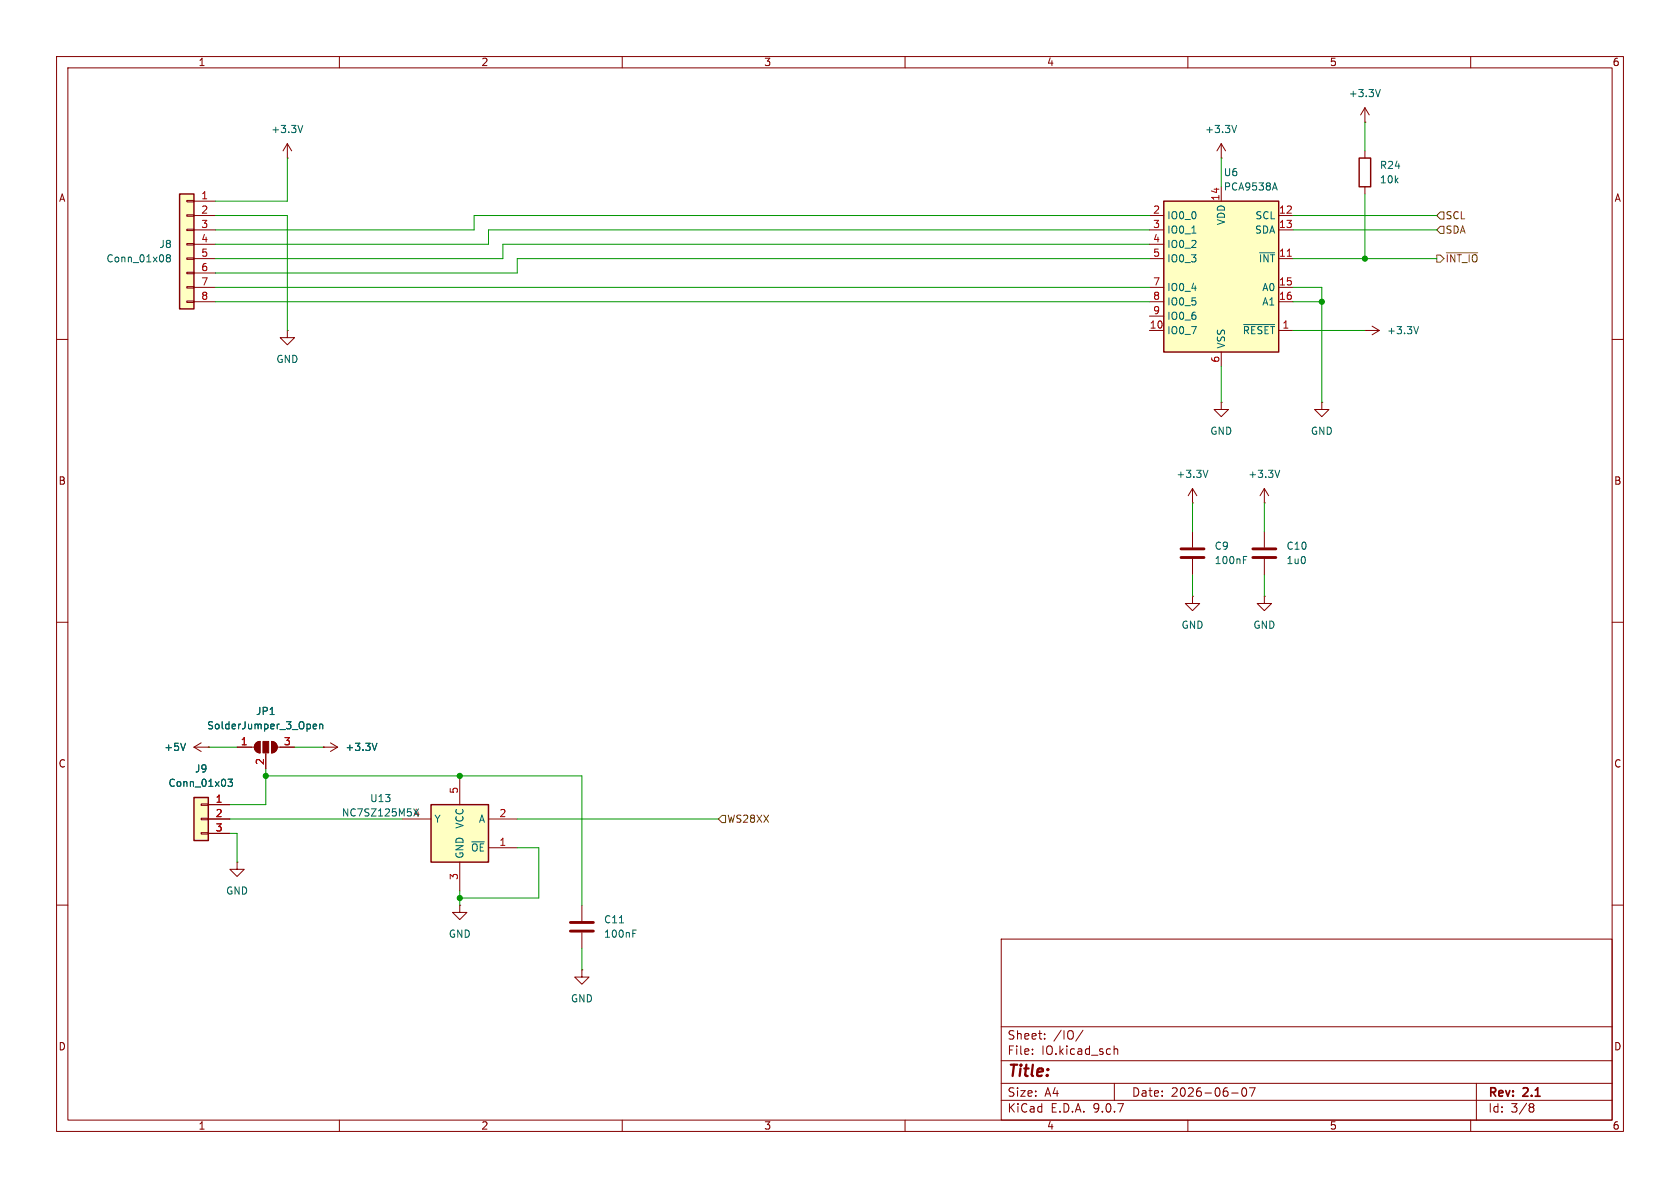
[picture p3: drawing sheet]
<svg xmlns="http://www.w3.org/2000/svg" width="297mm" height="210mm" viewBox="0 0 297 210" stroke-linecap="round" stroke-linejoin="round" font-family="sans-serif">
<g fill="none" stroke="#840000" stroke-width=".18">
<path d="M10 10h277v190h-277zM12 12h273v186h-273zM60 10v2M110 10v2M160 10v2M210 10v2M260 10v2M10 60h2M285 60h2M10 110h2M285 110h2M10 160h2"/>
<path d="M81.3 160v1.3h1.2l-1.2 1.3-1.3-1.3h1.3M81.3 160h.1M177 166h108v32h-108zM285 160h2M60 198v2M110 198v2M160 198v2M177 194.5h108M177 191.5h108M177 187.5h108M177 181.5h108M182.5 186.3v.1"/>
<path d="M182.5 185.5v.1M184.7 183.6v.1M184.7 182.8v.1M191.5 182.1l-1.3 2M197 184.9v1.5M197 185.5l.2-.1 .3 .1 .1 .9M197 191.5v3M210 198v2M217.7 193.2h1.2M219.7 192.4l.2-.1a.81 .81 0 0 1 .6 .6 .81 .81 0 0 1-.3 .8l-.2 .1a.81 .81 0 0 1-.3-1.4zM220.9 192.3h1l-.7 1.5M260 198v2"/>
<path d="M261 191.5v6.5M270.6 195.1l.4 .1 .2 .2-.3 .3M270.6 195.7h.3M270.9 195.7l.2 .2 .1 .4-.2 .2-.4 .1"/>
</g>
<path d="M76.2 142.2h10.2v10.2h-10.2z" fill="#ffffc2"/>
<path d="M76.2 142.2h10.2v10.2h-10.2z" fill="none" stroke="#840000" stroke-width=".25"/>
<path d="M241.3 58.4h.1M241.3 58.4h2.5M242.6 57.7l1.2 .7M243.8 58.4l-1.2 .8M81.3 137.2v5M41.9 152.4v1.3h1.3l-1.3 1.2-1.3-1.2h1.3M41.9 152.4h.1M71.1 144.8h5.1M81.3 152.4v5.1M86.4 144.8h5M86.4 149.9h5" fill="none" stroke="#840000" stroke-width=".18"/>
<path d="M250.8 57.7l-.4 1.3" fill="none" stroke="#006464" stroke-width=".18"/>
<path d="M31.7 34.3h2.6v20.3h-2.6z" fill="#ffffc2"/>
<path d="M31.7 34.3h2.6v20.3h-2.6z" fill="none" stroke="#840000" stroke-width=".25"/>
<g fill="none" stroke="#840000" stroke-width=".18">
<path d="M33 35.4h1.3v.3h-1.3zM33 38h1.3v.2h-1.3zM34.3 35.6h3.8M34.3 38.1h3.8M50.8 27.9h.1M50.8 25.4l-.8 1.3M50.8 25.4l.8 1.3M50.8 25.4v2.5M33 40.5h1.3v.3h-1.3zM33 43.1h1.3v.2h-1.3zM33 45.6h1.3v.2h-1.3zM33 48.1h1.3v.3h-1.3z"/>
<path d="M33 50.7h1.3v.2h-1.3zM33 53.2h1.3v.3h-1.3zM34.3 40.6h3.8M34.3 43.2h3.8M34.3 45.7h3.8M34.3 48.3h3.8M34.3 50.8h3.8M34.3 53.3h3.8M210.8 88.9h.1M210.8 86.4l-.7 1.2M210.8 86.4l.8 1.2M210.8 86.4v2.5"/>
<path d="M223.5 94v2.8M223.5 98.8v2.8M210.8 105.4v1.3h1.3l-1.3 1.3-1.3-1.3h1.3M210.8 105.4h.1"/>
</g>
<path d="M53.5 22.2l-.4 1.2M29.6 45.6l-.2-.3 .2-.3h.3l.2 .3-.2 .3M29.6 45.6l-.2 .2 .1 .4 .1 .1 .4-.1 .1-.1v-.3l-.2-.2M29.6 45.6h.3M213.5 83.1l-.4 1.3" fill="none" stroke="#006464" stroke-width=".18"/>
<path d="M221.5 97h4.1M221.5 98.6h4.1" fill="none" stroke="#840000" stroke-width=".51"/>
<path d="M205.7 35.6h20.4v26.6h-20.4z" fill="#ffffc2"/>
<path d="M205.7 35.6h20.4v26.6h-20.4zM240.3 27.9h2v5.1h-2z" fill="none" stroke="#840000" stroke-width=".25"/>
<g fill="none" stroke="#840000" stroke-width=".18">
<path d="M241.3 19.1l-.8 1.2M241.3 19.1l.8 1.2M241.3 19.1v2.5M203.2 38.1h2.5M215.9 27.9h.1M215.9 25.4v2.5M215.9 33v2.6M215.9 25.4l-.8 1.3M215.9 25.4l.8 1.3M226.1 38.1h2.5M241.3 21.6h.1M241.3 26.7v1.2"/>
<path d="M241.3 33v1.3M50.8 58.4v1.3h1.3l-1.3 1.3-1.3-1.3h1.3M50.8 58.4h.1M203.2 40.6h2.5M203.2 45.7h2.5M203.2 50.8h2.5M203.2 53.3h2.5M203.2 58.4h2.5M203.2 43.2h2.5M203.2 55.9h2.5M226.1 40.6h2.5M226.1 45.7h2.5"/>
<path d="M226.1 50.8h2.5M226.1 53.3h2.5M226.1 58.4h2.5M215.9 62.2v2.6M210.8 94v2.8M210.8 98.8v2.8M223.5 88.9h.1M223.5 86.4l-.7 1.2M223.5 86.4l.8 1.2M223.5 86.4v2.5M223.5 105.4v1.3h1.3l-1.3 1.3-1.3-1.3h1.3M223.5 105.4h.1"/>
<path d="M41.9 132.1h3.1M45.3 131.4l.7-.3v2a1.02 1.02 0 0 1-1-.6 1.02 1.02 0 0 1 .3-1.1zM47 133.1v2.8M48 131.1a1.02 1.02 0 0 1 1 1 1.02 1.02 0 0 1-1 1zM49 132.1h3.1"/>
</g>
<g fill="none" stroke="#006464" stroke-width=".18">
<path d="M244 15.8l-.4 1.3M218.6 22.2l-.4 1.2M225.1 33.2h.6M225.4 32.3l.4 1.3M210.7 41.2h.7M219.8 57.4h5.5M222.7 44.7h2.6M219.8 99h.4M219.8 98.4h.6M226.2 83.1l-.4 1.3M55.4 128.4l.6-.1-.1-.2-.4-.1-.1 .2v.6h.5M56.5 128.1l.2-.1 .3 .1 .1 .7"/>
<path d="M56.5 128v.8"/>
</g>
<path d="M227.6 45.3h.7" fill="none" stroke="#a90000" stroke-width=".18"/>
<path d="M208.8 97h4.1M208.8 98.6h4.1" fill="none" stroke="#840000" stroke-width=".51"/>
<g fill="#840000" stroke="#840000" stroke-width=".18">
<path d="M45.3 131.4l.7-.3v2a1.02 1.02 0 0 1-1-.6 1.02 1.02 0 0 1 .3-1.1z"/>
<path d="M46.5 131.1h1v2h-1z"/>
<path d="M48 131.1a1.02 1.02 0 0 1 1 1 1.02 1.02 0 0 1-1 1z"/>
</g>
<path d="M34.3 141h2.5v7.6h-2.5z" fill="#ffffc2"/>
<path d="M34.3 141h2.5v7.6h-2.5z" fill="none" stroke="#840000" stroke-width=".25"/>
<g fill="none" stroke="#840000" stroke-width=".18">
<path d="M215.9 71.1v1.3h1.3l-1.3 1.3-1.3-1.3h1.3M215.9 71.1h.1M233.7 71.1v1.3h1.2l-1.2 1.3-1.3-1.3h1.3M233.7 71.1h.1M34.3 132.1l1.3 .7M34.3 132.1h2.5M35.6 131.3l-1.3 .8M36.8 132.1h.1M41.9 132.1h2.5M47 133.4v2.5M49.5 132.1h2.6M57.1 132.1h.1"/>
<path d="M57.1 132.1h2.6M58.4 131.3l1.3 .8M59.7 132.1l-1.3 .7M35.6 142.1h1.2v.3h-1.2zM35.6 144.7h1.2v.2h-1.2zM35.6 147.2h1.2v.2h-1.2zM36.8 142.2h3.8M36.8 144.8h3.8M36.8 147.3h3.8M102.9 171.5v1.2h1.2l-1.2 1.3-1.3-1.3h1.3M102.9 171.5h.1M102.9 160v2.8"/>
<path d="M102.9 164.8v2.8"/>
</g>
<path d="M32.8 131.4l-.4 1.3M40.3 137.7h.8l-.4 .5 .3 .1v.6l-.1 .1-.6-.1M55.4 128.4l.6-.1-.1-.2-.4-.1-.1 .2v.6h.5M56.5 128.1l.2-.1 .3 .1 .1 .7M56.5 128v.8M66.6 131.4l-.4 1.3M109.5 163.1h.7M111.9 165h.4M111.9 164.4h.6" fill="none" stroke="#006464" stroke-width=".18"/>
<path d="M100.8 163.1h4.1M100.8 164.6h4.1" fill="none" stroke="#840000" stroke-width=".51"/>
<path d="M254.6 37.5h.7v1.2h-.7l-.6-.6zM254 45.1h.6l.7 .6-.7 .7h-.6zM254.6 40h.7v1.3h-.7l-.6-.7zM255.7 44.7h5.5M127.6 144.1h.7v1.3h-.7l-.6-.6z" fill="none" stroke="#725600" stroke-width=".18"/>
<g fill="none" stroke="#009600" stroke-width=".18">
<path d="M38.1 38.1h12.7v20.3M50.8 27.9v7.7h-12.7M203.2 38.1h-119.4v2.5h-45.7M215.9 27.9v5.1M228.6 38.1h25.4M241.3 21.6v5.1M241.3 34.3v11.4M38.1 53.3h165.1M38.1 50.8h165.1M203.2 43.2h-114.3v2.5h-50.8M203.2 45.7h-111.8v2.6h-53.3M203.2 40.6h-116.8v2.6h-48.3"/>
<path d="M228.6 45.7h25.4M228.6 58.4h12.7M228.6 53.3h5.1M228.6 50.8h5.1v20.3M228.6 40.6h25.4M215.9 64.8v6.3M210.8 88.9v5.1M223.5 88.9v5.1M210.8 101.6v3.8M223.5 101.6v3.8M36.8 132.1h5.1M47 137.2h55.9v22.8"/>
<path d="M47 135.9v6.3h-6.4M52.1 132.1h5M40.6 147.3h1.3v5.1M40.6 144.8h30.5M81.3 157.5v2.5M91.4 149.9h3.8v8.9h-13.9M91.4 144.8h35.6M102.9 167.6v3.9"/>
</g>
<g fill="#009600" stroke="#009600" stroke-width=".18">
<circle cx="233.7" cy="53.3" r=".46"/>
<circle cx="241.3" cy="45.7" r=".46"/>
<circle cx="47" cy="137.2" r=".46"/>
<circle cx="81.3" cy="137.2" r=".46"/>
<circle cx="81.3" cy="158.8" r=".46"/>
</g>
<text font-size="2.8" fill="#840000" x="178" y="190.9">Title:</text>
<g font-size="2.1" fill="#840000">
<text x="178" y="184">Sheet:</text>
<text x="186.2" y="184">/IO/</text>
<text x="178" y="186.7">File:</text>
<text x="184.1" y="186.7">IO.kicad_sch</text>
<text x="178" y="196.9">KiCad</text>
<text x="178" y="194.1">Size:</text>
<text x="184.7" y="194.1">A4</text>
<text x="185.7" y="196.9">E.D.A.</text>
<text x="193.3" y="196.9">9.0.7</text>
<text x="200" y="194.1">Date:</text>
<text x="207" y="194.1">2026-06-07</text>
<text x="263" y="194.3">Rev:</text>
<text x="263" y="196.9">Id:</text>
<text x="267.1" y="196.9">3/8</text>
<text x="269.4" y="194.3">2.1</text>
</g>
<g font-size="1.8" fill="#840000">
<text x="35" y="11.9">1</text>
<text x="85" y="11.9">2</text>
<text x="135" y="11.9">3</text>
<text x="185" y="11.9">4</text>
<text x="235" y="11.9">5</text>
<text x="285" y="11.9">6</text>
<text x="10.3" y="35.9">A</text>
<text x="285.3" y="35.9">A</text>
<text x="10.3" y="85.9">B</text>
<text x="285.3" y="85.9">B</text>
<text x="10.3" y="135.9">C</text>
<text x="285.3" y="135.9">C</text>
<text x="10.3" y="185.9">D</text>
<text x="285.3" y="185.9">D</text>
<text x="35" y="199.9">1</text>
<text x="85" y="199.9">2</text>
<text x="135" y="199.9">3</text>
<text x="185" y="199.9">4</text>
<text x="235" y="199.9">5</text>
<text x="285" y="199.9">6</text>
</g>
<g font-size="1.8" fill="#006464">
<text x="238.4" y="17.4">+3.3V</text>
<text x="47.9" y="23.7">+3.3V</text>
<text x="213" y="23.7">+3.3V</text>
<text x="216.3" y="31.3">U6</text>
<text x="216.3" y="33.9">PCA9538A</text>
<text x="243.8" y="32.6">10k</text>
<text x="243.8" y="30.1">R24</text>
<text x="206.2" y="39">IO0_0</text>
<text x="206.2" y="41.5">IO0_1</text>
<text x="216.8" y="39.9" transform="rotate(-90 216.8 39.9)">VDD</text>
<text x="221.8" y="41.5">SDA</text>
<text x="221.8" y="39">SCL</text>
<text x="18.7" y="46.6">Conn_01x08</text>
<text x="28.1" y="44">J8</text>
<text x="206.2" y="44">IO0_2</text>
<text x="206.2" y="46.6">IO0_3</text>
<text x="222.4" y="46.6">~{INT}</text>
<text x="206.2" y="51.7">IO0_4</text>
<text x="223.1" y="51.7">A0</text>
<text x="206.2" y="54.2">IO0_5</text>
<text x="206.2" y="56.7">IO0_6</text>
<text x="206.2" y="59.3">IO0_7</text>
<text x="219.6" y="59.3">~{RESET}</text>
<text x="223.1" y="54.2">A1</text>
<text x="245.1" y="59.3">+3.3V</text>
<text x="48.8" y="64.4">GND</text>
<text x="216.8" y="61.7" transform="rotate(-90 216.8 61.7)">VSS</text>
<text x="213.9" y="77.1">GND</text>
<text x="231.6" y="77.1">GND</text>
<text x="207.9" y="84.7">+3.3V</text>
<text x="220.6" y="84.7">+3.3V</text>
<text x="214.6" y="97.4">C9</text>
<text x="214.6" y="99.9">100nF</text>
<text x="227.3" y="97.4">C10</text>
<text x="227.3" y="99.9">1u0</text>
<text x="208.8" y="111.4">GND</text>
<text x="221.5" y="111.4">GND</text>
<text x="36.5" y="129.1">SolderJumper_3_Open</text>
<text x="45.2" y="126.6">JP1</text>
<text x="28.9" y="132.9">+5V</text>
<text x="34.4" y="136.8">J9</text>
<text x="61" y="132.9">+3.3V</text>
<text x="29.7" y="139.3">Conn_01x03</text>
<text x="65.3" y="142">U13</text>
<text x="60.3" y="144.5">NC7SZ125M5X4</text>
<text x="76.7" y="145.6">Y</text>
<text x="82.1" y="146.6" transform="rotate(-90 82.1 146.6)">VCC</text>
<text x="84.6" y="145.6">A</text>
<text x="82.1" y="151.9" transform="rotate(-90 82.1 151.9)">GND</text>
<text x="83.2" y="150.7">~{OE}</text>
<text x="39.9" y="158.3">GND</text>
<text x="79.2" y="166">GND</text>
<text x="106.7" y="166">100nF</text>
<text x="106.7" y="163.4">C11</text>
<text x="100.8" y="177.4">GND</text>
</g>
<g font-size="1.8" fill="#a90000">
<text x="35.5" y="35.3">1</text>
<text x="215.6" y="35.6" transform="rotate(-90 215.6 35.6)">14</text>
<text x="35.5" y="37.8">2</text>
<text x="35.5" y="40.4">3</text>
<text x="203.8" y="37.8">2</text>
<text x="203.8" y="40.4">3</text>
<text x="226" y="37.8">12</text>
<text x="226" y="40.4">13</text>
<text x="35.5" y="42.9">4</text>
<text x="35.5" y="45.5">5</text>
<text x="203.8" y="42.9">4</text>
<text x="203.8" y="45.5">5</text>
<text x="226" y="45.5">11</text>
<text x="35.5" y="48">6</text>
<text x="35.5" y="50.5">7</text>
<text x="35.5" y="53.1">8</text>
<text x="203.8" y="50.5">7</text>
<text x="203.8" y="53.1">8</text>
<text x="226" y="50.5">15</text>
<text x="226" y="53.1">16</text>
<text x="203.2" y="58.2">10</text>
<text x="203.8" y="55.6">9</text>
<text x="226.6" y="58.2">1</text>
<text x="215.6" y="64.2" transform="rotate(-90 215.6 64.2)">6</text>
<text x="42.5" y="131.8">1</text>
<text x="50.1" y="131.8">3</text>
<text x="46.7" y="135.3" transform="rotate(-90 46.7 135.3)">2</text>
<text x="38" y="142">1</text>
<text x="81" y="140.4" transform="rotate(-90 81 140.4)">5</text>
<text x="38" y="144.5">2</text>
<text x="38" y="147.1">3</text>
<text x="88.2" y="144.5">2</text>
<text x="88.2" y="149.6">1</text>
<text x="81" y="155.6" transform="rotate(-90 81 155.6)">3</text>
</g>
<g font-size="1.8" fill="#725600">
<text x="255.5" y="39">SCL</text>
<text x="255.5" y="41.5">SDA</text>
<text x="255.5" y="46.6">~{INT_IO}</text>
<text x="128.5" y="145.6">WS28XX</text>
</g>
</svg>
